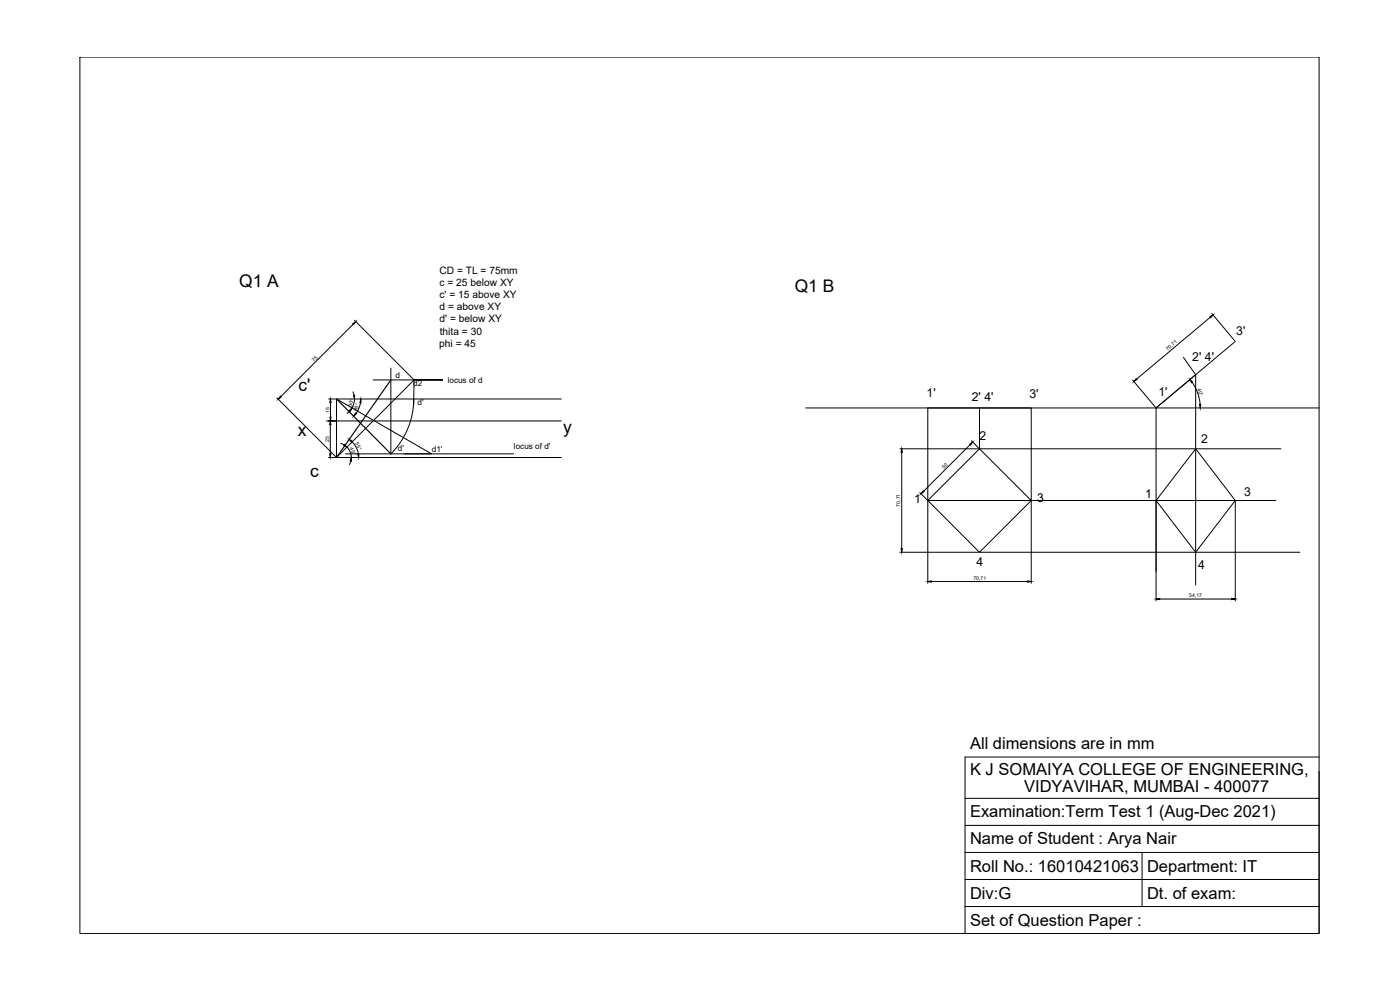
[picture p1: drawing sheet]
<svg xmlns="http://www.w3.org/2000/svg" width="420mm" height="297mm" viewBox="0 0 420 297" stroke-linecap="round" stroke-linejoin="round" font-family="sans-serif">
<!-- layer: 0 -->
<g fill="none" stroke="#000" stroke-width=".3">
<path d="M24 17.1h371.9v263h-371.9zM106 97.3l-21.7 21.7M106.4 96.1l17.7 17.7M363.2 95.2l-22.1 18.5M363.7 94.1l6.9 8.1M83.1 119.4l17.7 17.7M98.6 119.7h2.1M101 119.7v17.6M101 119.7l28.5 16.5h-25.8M101 119.7h67.5M105.9 117.6l.4 1M106.4 119.7l-.2 1.4-.5 1.3"/>
<path d="M112 114h20.9h-8.6l-23.3 23.3M117.3 110.5v25.7a23.2 23.2 0 0 0 6.9-16.5M124.3 114l-.2 7.7M339.9 114l6.9 8.2M355.2 107.2l3.6 5.2-11.9 10M357.8 114.7a13.3 13.3 0 0 1 2.4 6.6M358.8 112.4v63.1M370.7 102.5l-23.8 19.9M97.9 126.3h70.6M98.6 137.3h2.1M99.1 127.4v8.8M99.2 120.8v4.4"/>
<path d="M101 137.3h67.5M102.3 133l1 .5M104.1 134.1l1 1.5 .3 1.7M105 123.3l-.8 .7M105.3 138.4l-.4 1M105.6 132.5l1.4 2 .5 1.7M108.2 120.8l-.5 1.7-.9 1.6M121.3 136.2h32.8M241.8 122.4h154.1M270.1 134.7h23.6M270.6 135.7v28.9M291.2 133.4l-14 14"/>
<path d="M291.5 132.2l2.3 2.3M294 122.4v12.3h90.4M346.9 122.4v57.9M358.8 134.7l11.9 15.5-11.9 15.5-11.9-15.5zM276 147.8l2.2 2.2M278.4 150.2l15.6-15.5 15.5 15.5-15.5 15.5zM278.4 150.2v-27.8h31.1v27.8M278.4 150.4v24.6M278.4 150.2h104.5M309.5 150.4v24.6M370.7 150.4v29.9M270.1 165.7h23.6"/>
<path d="M279.5 174.5h28.9M294 165.7h96.1M348 179.7h21.6M289.6 239.5h106.3M395.9 227.1h-106.3v53h106.3v-48.7M289.6 247.6h106.3M289.6 255.8h106.3M342.7 255.8v16.2M289.6 263.9h106.3M289.6 272h106.3"/>
</g>
<g fill="#000" stroke="#000" stroke-width=".3">
<path d="M105.9 97.1l.9-.6-.7 .9zM363.1 95.1l1-.6-.8 .8zM84.1 118.9l.3 .2-.9 .7zM106.1 118.6h.3v1.1zM341 113.6l.2 .3-.9 .5zM357.1 113.9l.8 .7-.3 .3zM99.1 126.3l.2 1.1h-.4zM98.9 136.2h.4l-.2 1.1zM99 125.2h.4l-.2 1.1zM99.2 119.7l.2 1.1h-.4zM103.4 133.3l.7 .9-1-.6zM104.9 123.2l.7-.8-.4 1z"/>
<path d="M105.4 137.3l.1 1.1-.4-.1zM104.8 131.8l1 .6-.3 .3zM106.7 123.9l.3 .3-.9 .7zM107.4 136.2h.3l-.1 1.1zM108.3 119.7l.1 1.1h-.4zM270.6 134.7l.2 1h-.4zM291 133.3l.9-.7-.6 .9zM360 121.3h.3l-.1 1.1zM277.1 147.3l.2 .2-.9 .7zM270.4 164.6h.4l-.2 1.1zM278.4 174.5l1.1-.2v.4zM308.4 174.3l1.1 .2-1.1 .2z"/>
<path d="M346.9 179.7l1.1-.1v.3zM369.6 179.6l1.1 .1-1.1 .2z"/>
</g>
<path d="M101 119.7l16.3 16.5M117.3 114l-16.3 23.3" fill="none" stroke="#000" stroke-width=".35"/>
<g font-size="5.2">
<text x="71.8" y="86">Q1 A</text>
<text x="238.5" y="87.6">Q1 B</text>
<text x="89.6" y="117.4">c'</text>
<text x="89.4" y="130.8">x</text>
<text x="169" y="130">y</text>
<text x="93.1" y="143">c</text>
</g>
<g font-size="5">
<text x="291.1" y="224.8">All dimensions are in mm</text>
<text x="291.1" y="232.4">K J SOMAIYA COLLEGE OF ENGINEERING,</text>
<text x="307.3" y="237.6">VIDYAVIHAR, MUMBAI - 400077</text>
<text x="291.1" y="245.3">Examination:Term Test 1 (Aug-Dec 2021)</text>
<text x="291.1" y="253.4">Name of Student : Arya Nair</text>
<text x="291.1" y="261.5">Roll No.: 16010421063</text>
<text x="344.2" y="261.5">Department: IT</text>
<text x="291.1" y="269.6">Div:G</text>
<text x="344.2" y="269.6">Dt. of exam:</text>
<text x="291.1" y="277.7">Set of Question Paper :</text>
</g>
<g font-size="3.7">
<text x="371" y="100.4">3'</text>
<text x="357.8" y="108.5">2' 4'</text>
<text x="278.1" y="119.1">1'</text>
<text x="308.9" y="119.5">3'</text>
<text x="347.7" y="119">1'</text>
<text x="291.6" y="120.2">2' 4'</text>
<text x="294" y="132">2</text>
<text x="360.5" y="133">2</text>
<text x="343.7" y="149.5">1</text>
<text x="373.4" y="149">3</text>
<text x="274.3" y="150.9">1</text>
<text x="311.3" y="150.7">3</text>
<text x="293.1" y="169.8">4</text>
<text x="359.6" y="170.8">4</text>
</g>
<g font-size="3.1">
<text x="131.9" y="82.1">CD = TL = 75mm</text>
<text x="131.9" y="85.7">c = 25 below XY</text>
<text x="131.9" y="89.4">c' = 15 above XY</text>
<text x="131.9" y="93.1">d = above XY</text>
<text x="131.9" y="96.7">d' = below XY</text>
<text x="132" y="100.4">thita = 30</text>
<text x="131.8" y="104.1">phi = 45</text>
</g>
<g font-size="2.5">
<text x="118.7" y="113.6">d</text>
<text x="124" y="115.9">d2</text>
<text x="134.4" y="114.8">locus of d</text>
<text x="125.3" y="121.5">d'</text>
<text x="119.4" y="135.4">d'</text>
<text x="129.6" y="135.8">d1'</text>
<text x="154.2" y="134.7">locus of d'</text>
</g>
<g font-size="1.5">
<text x="350.5" y="105.3" transform="rotate(-40 350.5 105.3)">70,71</text>
<text x="94.3" y="108.5" transform="rotate(-45 94.3 108.5)">75</text>
<text x="359.3" y="116.7" transform="rotate(70 359.3 116.7)">40°</text>
<text x="98.9" y="123.9" transform="rotate(-90 98.9 123.9)">15</text>
<text x="105.6" y="122.1" transform="rotate(-75 105.6 122.1)">30°</text>
<text x="107" y="123.4" transform="rotate(-67 107 123.4)">45°</text>
<text x="98.8" y="132.6" transform="rotate(-90 98.8 132.6)">25</text>
<text x="104.9" y="134.4" transform="rotate(67 104.9 134.4)">45°</text>
<text x="106.6" y="133.1" transform="rotate(63 106.6 133.1)">55°</text>
<text x="283.4" y="140.8" transform="rotate(-45 283.4 140.8)">50</text>
<text x="270.1" y="152" transform="rotate(-90 270.1 152)">70,71</text>
<text x="292.1" y="174">70,71</text>
<text x="356.9" y="179.2">54,17</text>
</g>
</svg>
